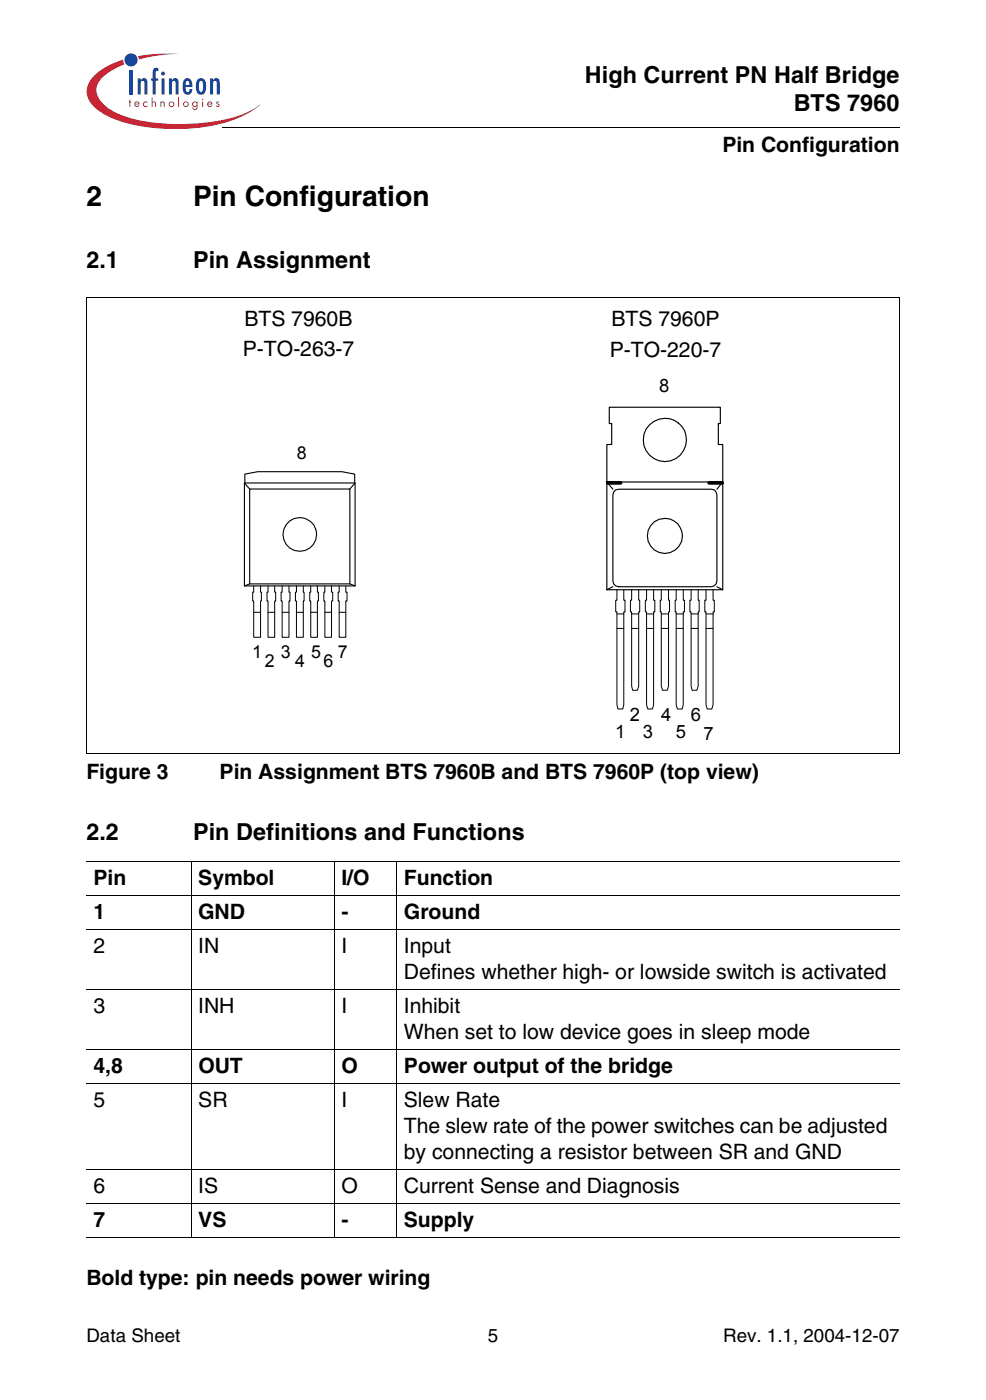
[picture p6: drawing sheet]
<svg xmlns="http://www.w3.org/2000/svg" width="207mm" height="294mm" viewBox="0 0 207 294" stroke-linecap="round" stroke-linejoin="round" font-family="sans-serif">
<g fill="#c82434">
<path d="M27.2 20.9h.2v.4h.2v.2h-.2v1h-.2v-1h-.1z"/>
<path d="M30.2 21.5l.6-.2 .2 .1v.3a.42 .42 0 0 0-.6-.1 .42 .42 0 0 0 0 .6 .42 .42 0 0 0 .6-.1v.3a.6 .6 0 0 1-.8-.1 .6 .6 0 0 1 0-.8z"/>
<path d="M31.8 20.5h.2v1l.4-.2 .3 .3 .1 .9h-.2l-.1-.8-.2-.2-.3 .2v.8h-.2z"/>
<path d="M33.7 21.3h.2v.2l.3-.2 .2 .1 .2 1.1h-.2v-.8l-.2-.2-.3 .2v.8h-.2z"/>
<path d="M37.4 20.5h.2v2h-.2z"/>
<path d="M45.5 21.5a.34 .34 0 0 1 .6 0h-.5l.1 .2a.4 .4 0 0 1 .4 .4 .4 .4 0 0 1-.3 .4 .4 .4 0 0 1-.5-.3l.6 .1-.1-.3a.4 .4 0 0 1-.3-.5z"/>
<path d="M29 11.8a36.8 36.8 0 0 1 8.7-.5 31.9 31.9 0 0 0-8.5 1.2z"/>
<path d="M19.9 15.8a14.7 14.7 0 0 1 6-3.3l.2 1a9.9 9.9 0 0 0-5.7 4.4 4 4 0 0 0 1.7 4.3 20.8 20.8 0 0 0 11.3 3.7 40 40 0 0 0 18.7-2.3l2.5-1.7a19.5 19.5 0 0 1-10.2 4.6 41.7 41.7 0 0 1-20.1-1.4 10 10 0 0 1-5.7-4.2 4.3 4.3 0 0 1 1.3-5.1z"/>
<path d="M28.5 21.6l.3-.1 .3 .3h-.7zM28.4 21.5a.59 .59 0 0 0 0 .9 .59 .59 0 0 0 .9-.2l-.2-.1-.2 .2a.37 .37 0 0 1-.5-.4h.9a.55 .55 0 0 0-.3-.5 .55 .55 0 0 0-.6 .1z"/>
<path d="M35.6 21.9a.41 .41 0 0 1 .8 0 .41 .41 0 0 1-.8 0zM35.4 21.9a.6 .6 0 0 0 1.2 0 .6 .6 0 0 0-1.2 0z"/>
<path d="M38.6 21.9a.45 .45 0 0 1 .9 0 .45 .45 0 0 1-.9 0zM38.4 21.9a.6 .6 0 0 0 1.2 0 .6 .6 0 0 0-1.2 0z"/>
<path d="M40.5 21.9a.4 .4 0 0 1 .8 0 .4 .4 0 0 1-.8 0zM40.5 21.5a.57 .57 0 0 0 0 .8 .57 .57 0 0 0 .8 0 .44 .44 0 0 1-.1 .5 .44 .44 0 0 1-.5 .1l-.1-.3h-.2a.57 .57 0 0 0 .6 .5 .57 .57 0 0 0 .5-.7v-1.1h-.2v.2l-.4-.2z"/>
<path d="M42.5 21.3h.2v1.2h-.2zM42.4 20.9a.15 .15 0 0 1 .3 0 .15 .15 0 0 1-.3 0z"/>
<path d="M43.8 21.6l.3-.1 .3 .3h-.7zM43.7 21.5a.59 .59 0 0 0 0 .9 .59 .59 0 0 0 .9-.2l-.2-.1-.2 .2a.37 .37 0 0 1-.5-.4h.9a.55 .55 0 0 0-.3-.5 .55 .55 0 0 0-.6 .1z"/>
</g>
<g fill="#18469d">
<path d="M27.2 14.8h.7v5.1h-.7z"/>
<path d="M28.9 16.5h.7v.4a.78 .78 0 0 1 1-.4 .78 .78 0 0 1 .4 1v2.4h-.7v-2.6l-.4-.3a.58 .58 0 0 0-.3 .7v2.2h-.7z"/>
<path d="M32.2 14.5a.91 .91 0 0 1 1.1-.2v.7l-.3-.1-.3 .3v1.3h.5v.5h-.5v2.9h-.6v-2.9h-.4v-.5h.4v-1.5z"/>
<path d="M35.5 16.5h.6v.4a.78 .78 0 0 1 1.1-.4 .78 .78 0 0 1 .3 1v2.4h-.6v-2.6l-.4-.3a.58 .58 0 0 0-.4 .7v2.2h-.6z"/>
<path d="M44.1 16.5h.7v.4a.78 .78 0 0 1 1-.4 .78 .78 0 0 1 .4 1v2.4h-.7v-2.6l-.4-.3a.58 .58 0 0 0-.3 .7v2.2h-.7z"/>
<path d="M33.9 16.5h.7v3.4h-.7zM33.8 15.5a.45 .45 0 0 1 .9 0 .45 .45 0 0 1-.9 0z"/>
<path d="M39.1 17.1l.3-.1a.73 .73 0 0 1 .4 .8h-.8zM38.9 16.5a2.66 2.66 0 0 0 0 3.3 1.02 1.02 0 0 0 1.1-.1 1.02 1.02 0 0 0 .4-1h-.6l-.1 .6-.3 .1a.97 .97 0 0 1-.4-1.1l1.4-.1a1.54 1.54 0 0 0-1-1.8z"/>
<path d="M41.9 17.1l.3-.1a1.27 1.27 0 0 1 .4 1.5l-.1 .7-.3 .1a1.26 1.26 0 0 1-.4-1.4zM41.4 16.8l-.3 1.4a1.24 1.24 0 0 0 .3 1.3 1.24 1.24 0 0 0 1.3 .3 2.57 2.57 0 0 0 0-3.3l-.5-.1-.5 .1z"/>
<circle cx="27.5" cy="12.6" r="1.38"/>
</g>
<path d="M46.6 26.6l.1 .2z" fill="#000"/>
<path d="M46.7 26.7h142.3" fill="none" stroke="#000" stroke-width=".21"/>
<path d="M18.1 28.8h45.9v4.8h-45.9z" fill="#fff"/>
<g fill="none" stroke="#000" stroke-width=".21">
<path d="M18.2 62.5v95.8M18.2 62.6h170.8M188.9 62.6v95.8M53.3 123.1v1.3h-.2v1.9h.2v7.6h1.4v-7.6h.2l-.2-3.2M53.3 128.7h1.4M56.3 123.1v1.3h-.2v1.9h.2v7.6h1.4v-7.6h.2v-1.9h-.2v-1.3M56.3 128.7h1.4M59.3 123.1v1.3h-.3v1.9h.3v7.6h1.4v-7.6h.2v-1.9h-.2v-1.3M59.3 128.7h1.4M62.3 123.1v1.3h-.3v1.9h.3v7.6h1.4v-7.6h.2l-.2-3.2M62.3 128.7h1.4M65.3 123.1v1.3h-.2v1.9h.2v7.6h1.4v-7.6h.2v-1.9h-.2v-1.3"/>
<path d="M65.3 128.7h1.4M68.2 123.1v1.3h-.2v1.9h.2v7.6h1.4v-7.6h.3v-1.9h-.3v-1.3M68.2 128.7h1.4M71.2 123.1v1.3h-.2v1.9h.2v7.6h1.4v-7.6h.3v-1.9h-.3v-1.3M71.2 128.7h1.4M129.6 123.9v2.2h-.3v2.5h.3v19.5l.2 .9h1l.2-.9v-19.5h.3v-2.5h-.3v-2.2M129.6 132.1h1.4M129.6 129h1.4M132.7 123.9v2.2h-.3v2.5h.3v15.6l.2 .9h1l.2-.9v-15.6h.3v-2.5h-.3v-2.2M132.7 132.1h1.4M132.7 129h1.4M135.8 123.9v2.2h-.3v2.5h.3v19.5l.2 .9h1l.3-.9v-19.5h.2v-2.5h-.2v-2.2"/>
<path d="M135.8 132.1h1.5M135.8 129h1.5M138.9 123.9v2.2h-.2v2.5h.2v15.6l.2 .9h1.1l.2-.9v-15.6h.2v-2.5h-.2v-2.2M138.9 132.1h1.5M138.9 129h1.5M142 123.9v2.2h-.2v2.5h.2v19.5l.3 .9h1l.2-.9v-19.5h.2v-2.5h-.2v-2.2M142 132.1h1.5M142 129h1.5M145.1 123.9v2.2h-.2v2.5h.2v15.6l.3 .9h1l.2-.9v-15.6h.2v-2.5h-.2v-2.2M145.1 132.1h1.5M145.1 129h1.5M148.3 123.9v2.2h-.3v2.5h.3v19.5l.2 .9h1l.3-.9v-19.5h.2v-2.5h-.2v-2.2"/>
<path d="M148.3 132.1h1.5M148.3 129h1.5M18.1 158.3h170.8M18.1 181.1h170.8M18.1 188.2h170.8M18.1 195.4h170.8M40.2 181v79.2M70.2 181v79.2M83.3 181v79.2M18.1 208h170.8M18.1 220.6h170.8M18.1 227.7h170.8"/>
<path d="M18.1 245.8h170.8M18.1 252.9h170.8M18.1 260.1h170.8"/>
</g>
<g fill="none" stroke="#000" stroke-width=".24">
<path d="M128 85.6h23.3v3.4h-.4v4.4h.9v30.5h-24.3v-30.5h1v-4.4h-.5zM128.7 102.8l-1.2-1.5h24.3l-1.2 1.5M129.3 102.9l.6-.1h19.4l.7 .1 .4 .5 .2 .6v18.1l-.2 .6-.4 .4-.7 .2h-19.4l-.6-.2-.4-.4-.2-.6v-18.1l.2-.6zM128.7 123.3l-1.2 .6M150.6 123.3l1.2 .6"/>
<circle cx="139.6" cy="92.5" r="4.5"/>
<circle cx="139.6" cy="112.6" r="3.7"/>
</g>
<path d="M127.5 101.3h2.8l.2 .2-.2 .2h-2.7zM148.8 101.3h2.9l.2 .2-.2 .2h-2.7l-.3-.2z" fill="#000" stroke="#000" stroke-width=".39"/>
<g fill="none" stroke="#000" stroke-width=".23">
<path d="M51.3 101.5h23.3v21.6h-23.3zM51.3 101.5l1.1 1.3M51.4 101.5v-1.9l2.7-.5h17.7l2.7 .5v1.9M52.4 102.8h21.1v19.9h-21.1zM74.6 101.5l-1.1 1.3M52.4 122.7l-1.1 .4M73.5 122.7l1.1 .4"/>
<circle cx="62.9" cy="112.3" r="3.5"/>
</g>
<g font-size="5.9">
<text x="18.1" y="43.3">2</text>
<text x="40.5" y="43.3">Pin Configuration</text>
</g>
<g font-size="4.9">
<text x="122.8" y="17.4">High Current PN Half Bridge</text>
<text x="166.7" y="23.3">BTS 7960</text>
<text x="18.1" y="56.4">2.1</text>
<text x="40.5" y="56.4">Pin Assignment</text>
<text x="18.1" y="176.5">2.2</text>
<text x="40.5" y="176.5">Pin Definitions and Functions</text>
</g>
<g font-size="4.4">
<text x="151.7" y="31.9">Pin Configuration</text>
<text x="51.3" y="68.4">BTS 7960B</text>
<text x="128.4" y="68.6">BTS 7960P</text>
<text x="51" y="74.9">P-TO-263-7</text>
<text x="128" y="75">P-TO-220-7</text>
<text x="18.1" y="163.8">Figure 3</text>
<text x="46.1" y="163.8">Pin Assignment BTS 7960B and BTS 7960P (top view)</text>
<text x="19.6" y="186">Pin</text>
<text x="41.6" y="186">Symbol</text>
<text x="71.7" y="186">I/O</text>
<text x="84.8" y="186">Function</text>
<text x="19.6" y="193.2">1</text>
<text x="41.6" y="193.2">GND</text>
<text x="71.7" y="193.2">-</text>
<text x="84.8" y="193.2">Ground</text>
<text x="19.6" y="200.3">2</text>
<text x="41.6" y="200.3">IN</text>
<text x="71.7" y="200.3">I</text>
<text x="84.8" y="200.3">Input</text>
<text x="84.8" y="205.8">Defines whether high- or lowside switch is activated</text>
<text x="19.6" y="212.9">3</text>
<text x="41.6" y="212.9">INH</text>
<text x="71.7" y="212.9">I</text>
<text x="84.8" y="212.9">Inhibit</text>
<text x="84.8" y="218.3">When set to low device goes in sleep mode</text>
<text x="19.6" y="225.5">4,8</text>
<text x="41.7" y="225.5">OUT</text>
<text x="71.7" y="225.5">O</text>
<text x="84.8" y="225.5">Power output of the bridge</text>
<text x="19.6" y="232.7">5</text>
<text x="41.6" y="232.7">SR</text>
<text x="71.7" y="232.7">I</text>
<text x="84.8" y="232.7">Slew Rate</text>
<text x="84.8" y="238.1">The slew rate of the power switches can be adjusted</text>
<text x="84.8" y="243.5">by connecting a resistor between SR and GND</text>
<text x="19.6" y="250.7">6</text>
<text x="41.6" y="250.7">IS</text>
<text x="71.7" y="250.7">O</text>
<text x="84.8" y="250.7">Current Sense and Diagnosis</text>
<text x="19.6" y="257.9">7</text>
<text x="41.6" y="257.9">VS</text>
<text x="71.7" y="257.9">-</text>
<text x="84.8" y="257.9">Supply</text>
<text x="18.1" y="270">Bold type: pin needs power wiring</text>
</g>
<g font-size="3.9">
<text x="138.5" y="82.4">8</text>
<text x="129.2" y="155.1">1</text>
<text x="132.3" y="151.6">2</text>
<text x="135" y="155.1">3</text>
<text x="138.9" y="151.6">4</text>
<text x="142" y="155.1">5</text>
<text x="145.1" y="151.6">6</text>
<text x="147.8" y="155.5">7</text>
<text x="18.1" y="282.1">Data Sheet</text>
<text x="102.4" y="282.1">5</text>
<text x="151.9" y="282.1">Rev. 1.1, 2004-12-07</text>
</g>
<g font-size="3.7">
<text x="62.3" y="96.4">8</text>
<text x="53" y="138.3">1</text>
<text x="55.6" y="140.2">2</text>
<text x="59" y="138.3">3</text>
<text x="62" y="140.2">4</text>
<text x="65.3" y="138.3">5</text>
<text x="68" y="140.2">6</text>
<text x="71" y="138.3">7</text>
</g>
</svg>
